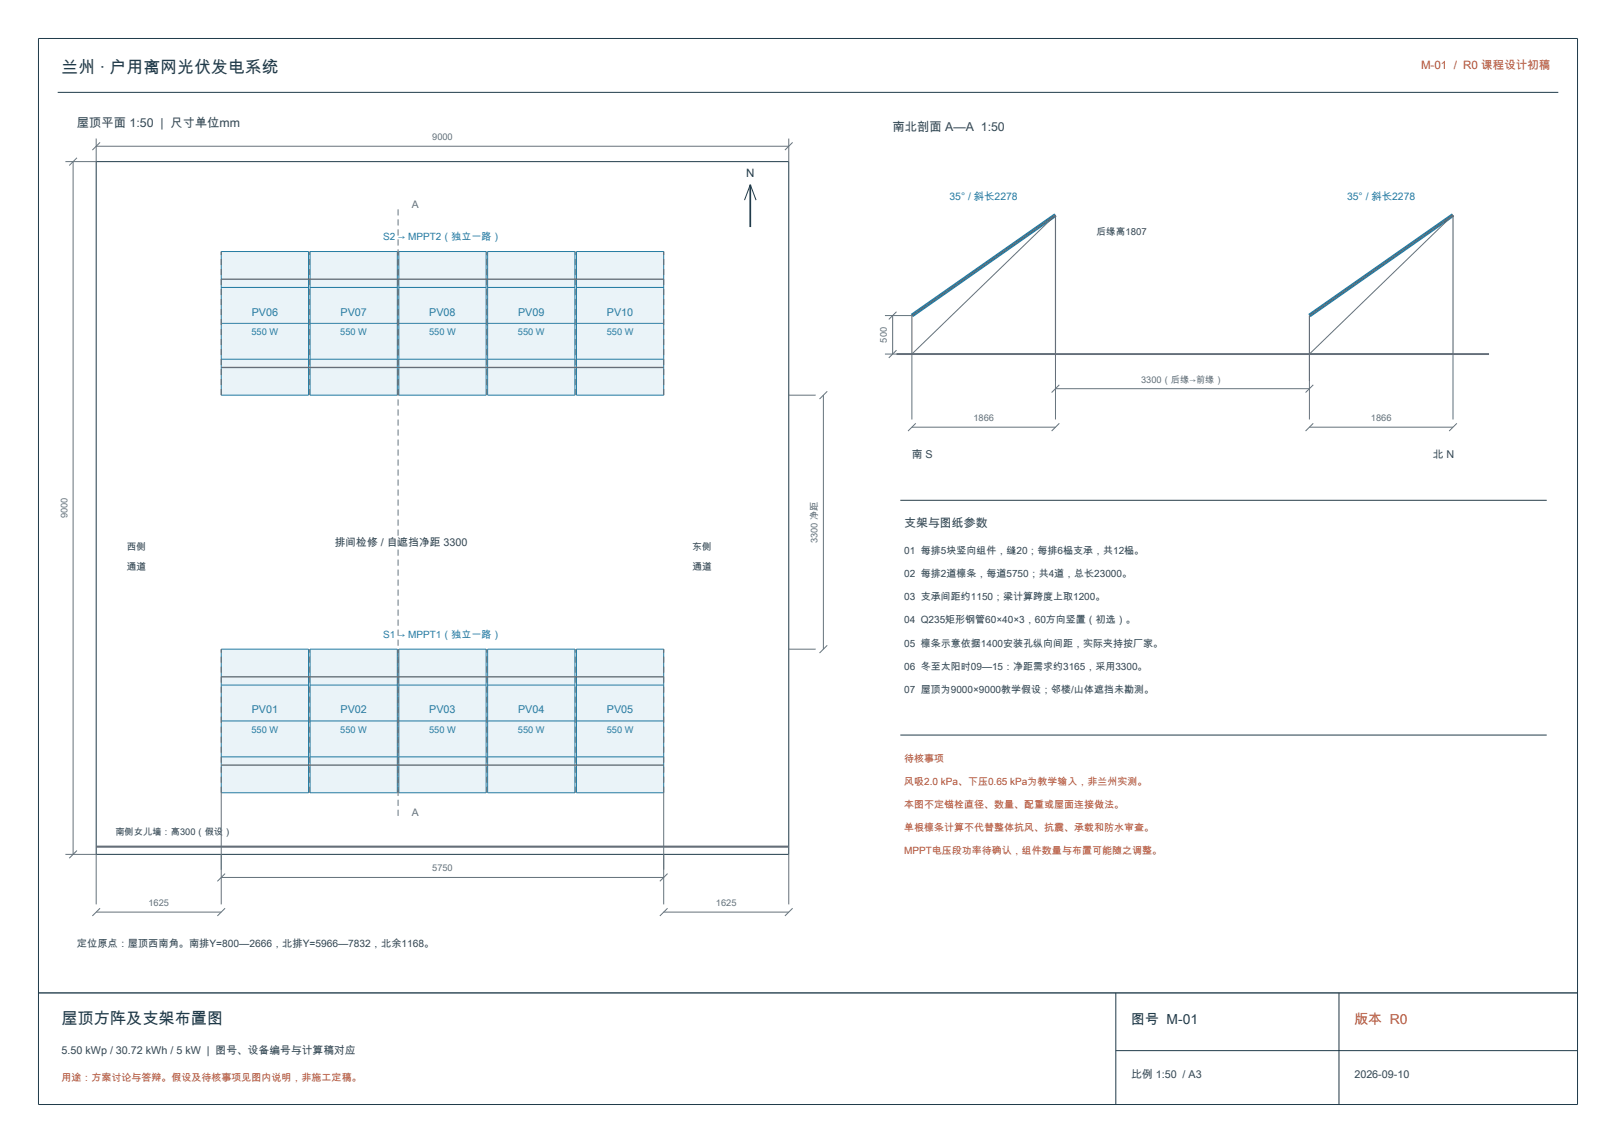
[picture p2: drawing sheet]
<svg xmlns="http://www.w3.org/2000/svg" width="420mm" height="297mm" viewBox="0 0 420 297" stroke-linecap="round" stroke-linejoin="round" font-family="sans-serif">
<path d="M10 10h400v277h-400zM15 24h390M25 42h180v180h-180zM290 258v29M348 258v29M290 273h120" fill="none" stroke="#203b4a" stroke-width=".26"/>
<path d="M10 258h400" fill="none" stroke="#203b4a" stroke-width=".35"/>
<path d="M25 220h180" fill="none" stroke="#656e79" stroke-width=".55"/>
<path d="M57.5 168.7h22.7v37.3h-22.7z" fill-rule="evenodd" fill="#eaf3f8"/>
<path d="M57.5 168.7h22.7v37.3h-22.7zM57.5 178h22.7M57.5 196.7h22.7M57.5 187.3h22.7" fill="none" stroke="#257ba2" stroke-width=".26"/>
<path d="M80.6 168.7h22.7v37.3h-22.7z" fill-rule="evenodd" fill="#eaf3f8"/>
<path d="M80.6 168.7h22.7v37.3h-22.7zM80.6 178h22.7M80.6 196.7h22.7M80.6 187.3h22.7" fill="none" stroke="#257ba2" stroke-width=".26"/>
<path d="M103.7 168.7h22.6v37.3h-22.6z" fill-rule="evenodd" fill="#eaf3f8"/>
<path d="M103.7 168.7h22.6v37.3h-22.6zM103.7 178h22.6M103.7 196.7h22.6M103.7 187.3h22.6" fill="none" stroke="#257ba2" stroke-width=".26"/>
<path d="M126.7 168.7h22.7v37.3h-22.7z" fill-rule="evenodd" fill="#eaf3f8"/>
<path d="M126.7 168.7h22.7v37.3h-22.7zM126.7 178h22.7M126.7 196.7h22.7M126.7 187.3h22.7" fill="none" stroke="#257ba2" stroke-width=".26"/>
<path d="M149.8 168.7h22.7v37.3h-22.7z" fill-rule="evenodd" fill="#eaf3f8"/>
<path d="M149.8 168.7h22.7v37.3h-22.7zM149.8 178h22.7M149.8 196.7h22.7M149.8 187.3h22.7" fill="none" stroke="#257ba2" stroke-width=".26"/>
<path d="M57.5 206v-37.3M80.5 206v-37.3M103.5 206v-37.3M126.5 206v-37.3M149.5 206v-37.3M172.5 206v-37.3" fill="none" stroke="#656e79" stroke-width=".26" stroke-dasharray="1.6 1" stroke-linecap="butt"/>
<path d="M57.5 175.9h115M57.5 198.8h115" fill="none" stroke="#656e79" stroke-width=".35"/>
<path d="M57.5 65.4h22.7v37.3h-22.7z" fill-rule="evenodd" fill="#eaf3f8"/>
<path d="M57.5 65.4h22.7v37.3h-22.7zM57.5 74.7h22.7M57.5 93.3h22.7M57.5 84h22.7" fill="none" stroke="#257ba2" stroke-width=".26"/>
<path d="M80.6 65.4h22.7v37.3h-22.7z" fill-rule="evenodd" fill="#eaf3f8"/>
<path d="M80.6 65.4h22.7v37.3h-22.7zM80.6 74.7h22.7M80.6 93.3h22.7M80.6 84h22.7" fill="none" stroke="#257ba2" stroke-width=".26"/>
<path d="M103.7 65.4h22.6v37.3h-22.6z" fill-rule="evenodd" fill="#eaf3f8"/>
<path d="M103.7 65.4h22.6v37.3h-22.6zM103.7 74.7h22.6M103.7 93.3h22.6M103.7 84h22.6" fill="none" stroke="#257ba2" stroke-width=".26"/>
<path d="M126.7 65.4h22.7v37.3h-22.7z" fill-rule="evenodd" fill="#eaf3f8"/>
<path d="M126.7 65.4h22.7v37.3h-22.7zM126.7 74.7h22.7M126.7 93.3h22.7M126.7 84h22.7" fill="none" stroke="#257ba2" stroke-width=".26"/>
<path d="M149.8 65.4h22.7v37.3h-22.7z" fill-rule="evenodd" fill="#eaf3f8"/>
<path d="M149.8 65.4h22.7v37.3h-22.7zM149.8 74.7h22.7M149.8 93.3h22.7M149.8 84h22.7" fill="none" stroke="#257ba2" stroke-width=".26"/>
<path d="M57.5 102.7v-37.3M80.5 102.7v-37.3M103.5 102.7v-37.3M126.5 102.7v-37.3M149.5 102.7v-37.3M172.5 102.7v-37.3" fill="none" stroke="#656e79" stroke-width=".26" stroke-dasharray="1.6 1" stroke-linecap="butt"/>
<path d="M57.5 72.6h115M57.5 95.5h115" fill="none" stroke="#656e79" stroke-width=".35"/>
<path d="M103.5 212v-158" fill="none" stroke="#66727a" stroke-width=".26" stroke-dasharray="1.6 1" stroke-linecap="butt"/>
<g fill="none" stroke="#66727a" stroke-width=".26">
<path d="M25 36v6h-8M25 38h180M26 37l-2 2M205 36v6M206 37l-2 2M19 42v180M20 41l-2 2M230 92h7v17M230 82h7M232 82v10M233 91l-2 2M233 81l-2 2"/>
<path d="M274.3 92v17M340.3 92v17M377.6 92v17M205 102.7h7M214 102.7v66M215 101.7l-2 2M237 111h37.3M238 110l-2 2M274.3 101h66M275.3 100l-2 2M275.3 110l-2 2M340.3 111h37.3"/>
<path d="M341.3 100l-2 2M341.3 110l-2 2M378.6 110l-2 2M205 168.7h7M215 167.7l-2 2M57.5 206v29M172.5 206v29M17 222h8v13M20 221l-2 2M25 237h32.5M26 236l-2 2M57.5 228h115"/>
<path d="M58.5 227l-2 2M58.5 236l-2 2M172.5 237h32.5M173.5 227l-2 2M173.5 236l-2 2M205 222v13M206 236l-2 2"/>
</g>
<path d="M195 48v11" fill="none" stroke="#203b4a" stroke-width=".45"/>
<path d="M193.5 52l1.5-4 1.5 4M234 130h168M234 191h168" fill="none" stroke="#203b4a" stroke-width=".26"/>
<path d="M233 92h154" fill="none" stroke="#656e79" stroke-width=".5"/>
<path d="M274.3 55.9l-37.3 26.1M377.6 55.9l-37.3 26.1" fill="none" stroke="#257ba2" stroke-width="1" stroke-linecap="butt"/>
<path d="M237 82l37.3-26.1v36.1h-37.3zM340.3 82l37.3-26.1v36.1h-37.3z" fill="none" stroke="#656e79" stroke-width=".3"/>
<path d="M274.3 55.9l-37.3 36.1M377.6 55.9l-37.3 36.1" fill="none" stroke="#656e79" stroke-width=".26"/>
<text font-size="4.4" fill="#203b4a" x="16" y="19">兰州 · 户用离网光伏发电系统</text>
<text font-size="4.2" fill="#203b4a" x="16" y="266">屋顶方阵及支架布置图</text>
<text font-size="3.6" fill="#203b4a" x="294" y="266">图号 M-01</text>
<text font-size="3.6" fill="#b14d31" x="352" y="266">版本 R0</text>
<g font-size="3.2" fill="#344852">
<text x="20" y="33">屋顶平面 1:50 | 尺寸单位mm</text>
<text x="232" y="34">南北剖面 A—A 1:50</text>
</g>
<text font-size="3.1" fill="#344852" x="235" y="137">支架与图纸参数</text>
<text font-size="3" fill="#b14d31" x="369.3" y="18">M-01 / R0 课程设计初稿</text>
<text font-size="3" fill="#203b4a" x="193.9" y="46">N</text>
<g font-size="2.8" fill="#257ba2">
<text x="65.4" y="82">PV06</text>
<text x="88.5" y="82">PV07</text>
<text x="111.6" y="82">PV08</text>
<text x="134.7" y="82">PV09</text>
<text x="157.7" y="82">PV10</text>
<text x="65.4" y="185.3">PV01</text>
<text x="88.5" y="185.3">PV02</text>
<text x="111.6" y="185.3">PV03</text>
<text x="134.7" y="185.3">PV04</text>
<text x="157.7" y="185.3">PV05</text>
</g>
<g font-size="2.8" fill="#344852">
<text x="237" y="119">南 S</text>
<text x="372.4" y="119">北 N</text>
<text x="87" y="142">排间检修 / 自遮挡净距 3300</text>
<text x="16" y="274">5.50 kWp / 30.72 kWh / 5 kW | 图号、设备编号与计算稿对应</text>
<text x="294" y="280">比例 1:50 / A3</text>
<text x="352" y="280">2026-09-10</text>
</g>
<g font-size="2.7" fill="#66727a">
<text x="107" y="54">A</text>
<text x="107" y="212">A</text>
</g>
<g font-size="2.7" fill="#257ba2">
<text x="246.8" y="52">35° / 斜长2278</text>
<text x="350.1" y="52">35° / 斜长2278</text>
</g>
<g font-size="2.6" fill="#257ba2">
<text x="99.6" y="62.4">S2</text>
<text x="103.5" y="62.4">→ MPPT2（独立一路）</text>
<text x="99.6" y="165.7">S1</text>
<text x="103.5" y="165.7">→ MPPT1（独立一路）</text>
</g>
<g font-size="2.6" fill="#344852">
<text x="235" y="144">01 每排5块竖向组件，缝20；每排6榀支承，共12榀。</text>
<text x="235" y="150">02 每排2道檩条，每道5750；共4道，总长23000。</text>
<text x="235" y="156">03 支承间距约1150；梁计算跨度上取1200。</text>
<text x="235" y="162">04 Q235矩形钢管60×40×3，60方向竖置（初选）。</text>
<text x="235" y="168">05 檩条示意依据1400安装孔纵向间距，实际夹持按厂家。</text>
<text x="235" y="174">06 冬至太阳时09—15：净距需求约3165，采用3300。</text>
<text x="235" y="180">07 屋顶为9000×9000教学假设；邻楼/山体遮挡未勘测。</text>
<text x="20" y="246">定位原点：屋顶西南角。南排Y=800—2666，北排Y=5966—7832，北余1168。</text>
</g>
<g font-size="2.6" fill="#b14d31">
<text x="235" y="198">待核事项</text>
<text x="235" y="204">风吸2.0 kPa、下压0.65 kPa为教学输入，非兰州实测。</text>
<text x="235" y="210">本图不定锚栓直径、数量、配重或屋面连接做法。</text>
<text x="235" y="216">单根檩条计算不代替整体抗风、抗震、承载和防水审查。</text>
<text x="235" y="222">MPPT电压段功率待确认，组件数量与布置可能随之调整。</text>
<text x="16" y="281">用途：方案讨论与答辩。假设及待核事项见图内说明，非施工定稿。</text>
</g>
<g font-size="2.5" fill="#344852">
<text x="285" y="61">后缘高1807</text>
<text x="33" y="143">西侧</text>
<text x="180" y="143">东侧</text>
<text x="33" y="148">通道</text>
<text x="180" y="148">通道</text>
</g>
<g font-size="2.4" fill="#66727a">
<text x="112.3" y="36.4">9000</text>
<text x="230.5" y="89" transform="rotate(-90 230.5 89)">500</text>
<text x="296.6" y="99.4">3300（后缘→前缘）</text>
<text x="253" y="109.4">1866</text>
<text x="356.3" y="109.4">1866</text>
<text x="17.5" y="134.7" transform="rotate(-90 17.5 134.7)">9000</text>
<text x="212.5" y="141.1" transform="rotate(-90 212.5 141.1)">3300 净距</text>
<text x="112.3" y="226.4">5750</text>
<text x="38.6" y="235.4">1625</text>
<text x="186.1" y="235.4">1625</text>
</g>
<g font-size="2.4" fill="#257ba2">
<text x="65.4" y="87">550 W</text>
<text x="88.5" y="87">550 W</text>
<text x="111.5" y="87">550 W</text>
<text x="134.6" y="87">550 W</text>
<text x="157.7" y="87">550 W</text>
<text x="65.4" y="190.3">550 W</text>
<text x="88.5" y="190.3">550 W</text>
<text x="111.5" y="190.3">550 W</text>
<text x="134.6" y="190.3">550 W</text>
<text x="157.7" y="190.3">550 W</text>
</g>
<text font-size="2.4" fill="#344852" x="30" y="217">南侧女儿墙：高300（假设）</text>
</svg>
